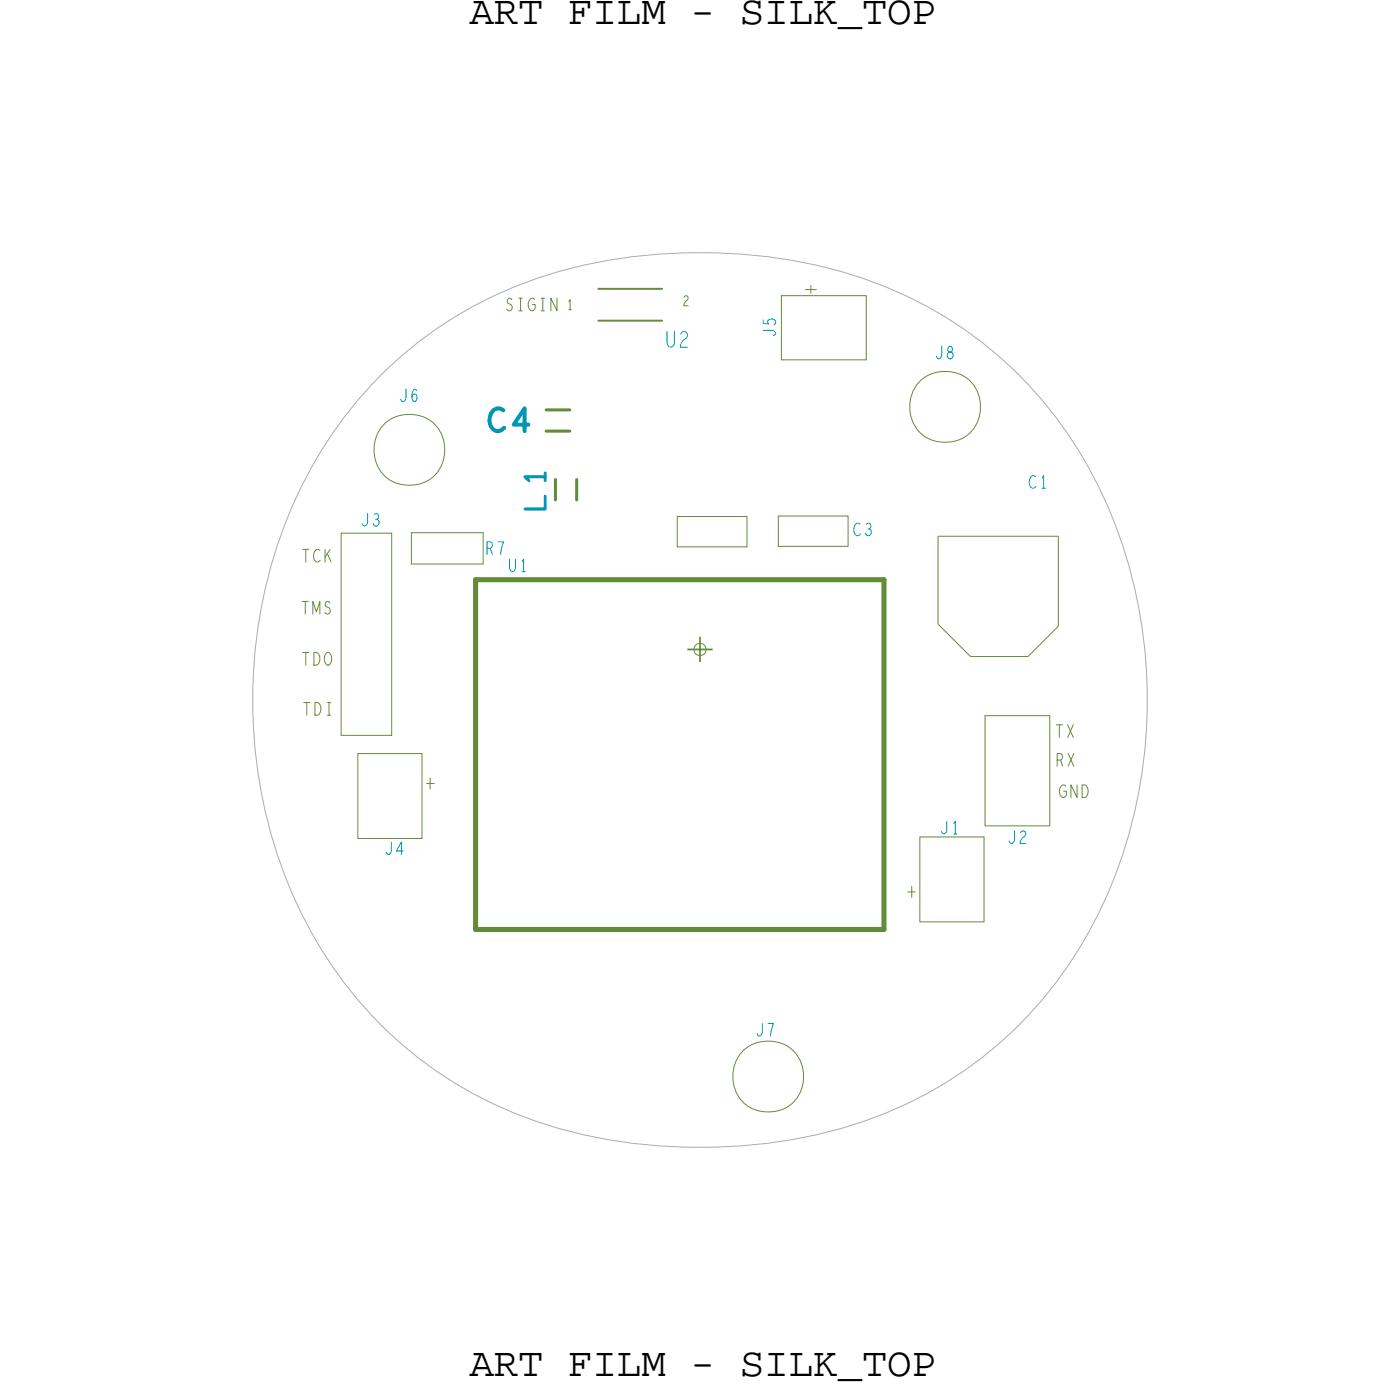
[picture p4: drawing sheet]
<svg xmlns="http://www.w3.org/2000/svg" width="70mm" height="70mm" viewBox="0 0 70 70" stroke-linecap="round" stroke-linejoin="round" font-family="sans-serif">
<!-- layer: Board Outline -->
<path d="M18.3 19.7a20.8 20.8 0 0 1 13.3-6.8 24.9 24.9 0 0 1 16.1 3.1 21.7 21.7 0 0 1 9.8 16.4 23.8 23.8 0 0 1-5.5 18.2 20.8 20.8 0 0 1-13.2 6.8 24.9 24.9 0 0 1-16.1-3.1 21.7 21.7 0 0 1-9.8-16.3 23.8 23.8 0 0 1 5.4-18.3z" fill="none" stroke="#acacac" stroke-width=".05"/>
<!-- layer: Components -->
<path d="M30.1 14.5h3.2zM30.1 16.1h3.2z" fill="none" stroke="#638b3a" stroke-width=".1"/>
<path d="M23.9 29.1h20.5zM23.9 29.1v17.6zM44.4 29.1v17.6zM23.9 46.7h20.5z" fill="none" stroke="#638b3a" stroke-width=".25"/>
<g fill="none" stroke="#638b3a" stroke-width=".05">
<path d="M39.3 14.9h4.2v3.2h-4.2zM17.1 26.8h2.6v10.2h-2.6zM18 37.9h3.2v4.2h-3.2zM20.7 26.8h3.6v1.5h-3.6zM34 26h3.5v1.5h-3.5zM39.1 25.9h3.5v1.6h-3.5zM47.1 26.9v4.5zM47.1 26.9h6.1zM47.1 31.4l1.7 1.6zM48.8 33h2.9zM49.5 36h3.3v5.5h-3.3zM53.2 31.5l-1.5 1.5z"/>
<path d="M53.2 26.9v4.6zM46.2 42.1h3.3v4.2h-3.3z"/>
<circle cx="20.6" cy="22.6" r="1.79"/>
<circle cx="47.5" cy="20.5" r="1.79"/>
<circle cx="38.6" cy="54.1" r="1.79"/>
</g>
<path d="M27.4 21.7h1.2zM27.4 20.6h1.2zM29 24.1v1z" fill="none" stroke="#638b3a" stroke-width=".15"/>
<!-- layer: Drawing Origin -->
<path d="M35 32.4l.2-.1 .2 .1 .1 .2-.1 .2-.2 .1-.2-.1-.1-.2z" fill="none" stroke="#638b3a" stroke-width=".05"/>
<path d="M34.5 32.6h1.3M35.2 32v1.3" fill="none" stroke="#638b3a" stroke-width=".09"/>
<g font-size="2.2" fill="#638b3a">
<text x="41.2" y="15" transform="rotate(-90 41.2 15)">+</text>
<text x="21.1" y="39.8">+</text>
<text x="46.3" y="44.4" transform="rotate(-180 46.3 44.4)">+</text>
</g>
<g font-size="2.1">
<text x="23.6" y="1.2">ART FILM - SILK_TOP</text>
<text x="23.6" y="69.1">ART FILM - SILK_TOP</text>
</g>
<text font-size="1.9" fill="#0097b7" x="24.5" y="21.7">C4</text>
<text font-size="1.7" fill="#0097b7" x="27.4" y="25.7" transform="rotate(-90 27.4 25.7)">L1</text>
<text font-size="1.3" fill="#0097b7" x="33.5" y="17.4">U2</text>
<g font-size="1.1" fill="#638b3a">
<text x="25.4" y="15.6">SIGIN</text>
<text x="15.2" y="28.2">TCK</text>
<text x="15.1" y="30.9">TMS</text>
<text x="15.2" y="33.4">TDO</text>
<text x="15.2" y="35.9">TDI</text>
<text x="53" y="37.1">TX</text>
<text x="53.1" y="38.5">RX</text>
<text x="53.2" y="40.1">GND</text>
</g>
<g font-size="1.1" fill="#0097b7">
<text x="39" y="16.9" transform="rotate(-90 39 16.9)">J5</text>
<text x="20.1" y="20.2">J6</text>
<text x="47" y="18">J8</text>
<text x="18.1" y="26.4">J3</text>
<text x="24.4" y="27.9">R7</text>
<text x="25.6" y="28.7">U1</text>
<text x="42.9" y="26.9">C3</text>
<text x="51.7" y="24.5">C1</text>
<text x="47.2" y="41.9">J1</text>
<text x="19.3" y="43">J4</text>
<text x="50.6" y="42.4">J2</text>
<text x="38" y="52.1">J7</text>
</g>
<g font-size=".9" fill="#638b3a">
<text x="28.5" y="15.6">1</text>
<text x="34.3" y="15.4">2</text>
</g>
</svg>
